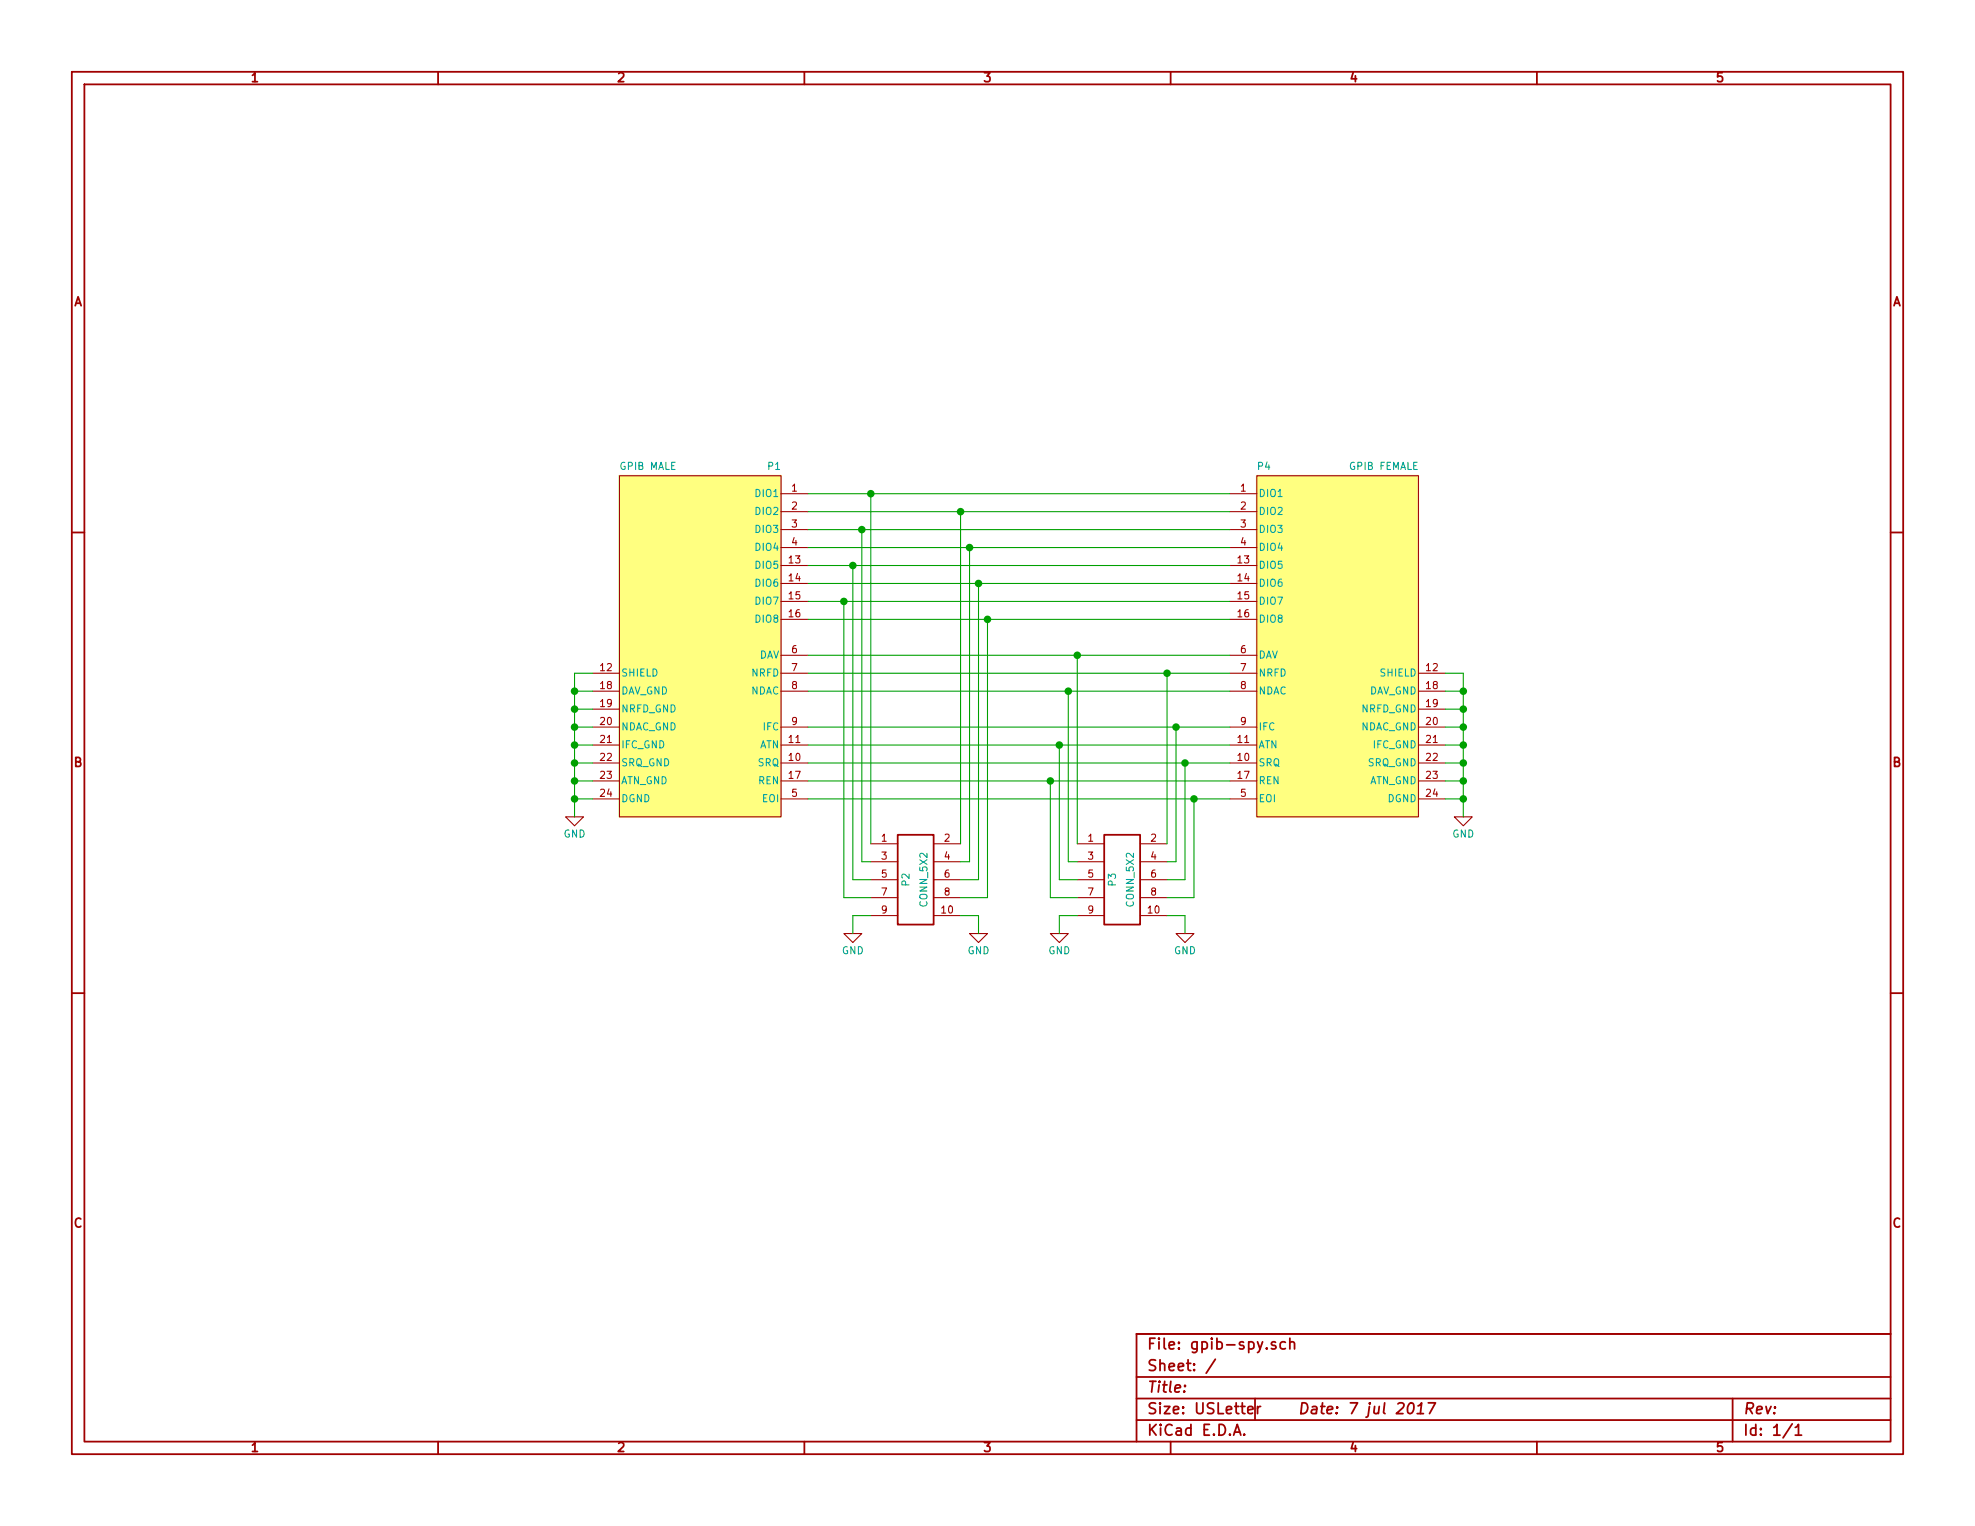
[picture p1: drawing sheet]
EESchema Schematic File Version 2
LIBS:PL_analog_ICs
LIBS:PL_capacitors
LIBS:PL_comms
LIBS:PL_connectors
LIBS:PL_diodes
LIBS:PL_displays
LIBS:PL_GPIB
LIBS:PL_inductors
LIBS:PL_LEDs
LIBS:PL_microcontrollers
LIBS:PL_mounting_holes
LIBS:PL_opamps
LIBS:PL_opto
LIBS:PL_power
LIBS:PL_references
LIBS:PL_regulators
LIBS:PL_relays
LIBS:PL_resistors
LIBS:PL_sensors
LIBS:PL_switchers
LIBS:PL_switches
LIBS:PL_transistors
LIBS:power
LIBS:device
LIBS:transistors
LIBS:conn
LIBS:linear
LIBS:regul
LIBS:74xx
LIBS:cmos4000
LIBS:adc-dac
LIBS:memory
LIBS:xilinx
LIBS:special
LIBS:microcontrollers
LIBS:dsp
LIBS:microchip
LIBS:analog_switches
LIBS:motorola
LIBS:texas
LIBS:intel
LIBS:audio
LIBS:interface
LIBS:digital-audio
LIBS:philips
LIBS:display
LIBS:cypress
LIBS:siliconi
LIBS:opto
LIBS:atmel
LIBS:contrib
LIBS:valves
LIBS:gpib-spy-cache
EELAYER 27 0
EELAYER END
$Descr USLetter 11000 8500
encoding utf-8
Sheet 1 1
Title ""
Date "7 jul 2017"
Rev ""
Comp ""
Comment1 ""
Comment2 ""
Comment3 ""
Comment4 ""
$EndDescr
$Comp
L GPIB P4
U 1 1
P 7450 3550
F 0 "P4" H 7000 4475 40  0000 L BNN
F 1 "GPIB FEMALE" H 7900 4475 40  0000 R BNN
F 2 "~" H 7050 3650 60  0000 C CNN
F 3 "~" H 7050 3650 60  0000 C CNN
	1    7450 3550
	1    0    0    -1  
$EndComp
$Comp
L GPIB P1
U 1 1
P 3900 3550
F 0 "P1" H 3450 4475 40  0000 L BNN
F 1 "GPIB MALE" H 4350 4475 40  0000 R BNN
F 2 "~" H 3500 3650 60  0000 C CNN
F 3 "~" H 3500 3650 60  0000 C CNN
	1    3900 3550
	-1   0    0    -1  
$EndComp
$Comp
L GND #PWR01
U 1 1
P 3200 4550
F 0 "#PWR01" H 3200 4350 50  0001 C CNN
F 1 "GND" H 3200 4450 40  0000 C CNN
F 2 "" H 3200 4550 50  0000 C CNN
F 3 "" H 3200 4550 50  0000 C CNN
	1    3200 4550
	1    0    0    -1  
$EndComp
$Comp
L GND #PWR02
U 1 1
P 8150 4550
F 0 "#PWR02" H 8150 4350 50  0001 C CNN
F 1 "GND" H 8150 4450 40  0000 C CNN
F 2 "" H 8150 4550 50  0000 C CNN
F 3 "" H 8150 4550 50  0000 C CNN
	1    8150 4550
	1    0    0    -1  
$EndComp
$Comp
L CONN_5X2 P2
U 1 1
P 5100 4900
F 0 "P2" V 5050 4900 40  0000 C CNN
F 1 "CONN_5X2" V 5150 4900 40  0000 C CNN
F 2 "~" H 5100 5050 60  0000 C CNN
F 3 "~" H 5100 5050 60  0000 C CNN
	1    5100 4900
	1    0    0    -1  
$EndComp
$Comp
L CONN_5X2 P3
U 1 1
P 6250 4900
F 0 "P3" V 6200 4900 40  0000 C CNN
F 1 "CONN_5X2" V 6300 4900 40  0000 C CNN
F 2 "~" H 6250 5050 60  0000 C CNN
F 3 "~" H 6250 5050 60  0000 C CNN
	1    6250 4900
	1    0    0    -1  
$EndComp
Wire Wire Line
	4500 2750 6850 2750
Wire Wire Line
	4500 2850 6850 2850
Wire Wire Line
	4500 2950 6850 2950
Wire Wire Line
	4500 3050 6850 3050
Wire Wire Line
	4500 3150 6850 3150
Wire Wire Line
	4500 3250 6850 3250
Wire Wire Line
	4500 3350 6850 3350
Wire Wire Line
	4500 3450 6850 3450
Wire Wire Line
	4500 3650 6850 3650
Wire Wire Line
	4500 3750 6850 3750
Wire Wire Line
	4500 3850 6850 3850
Wire Wire Line
	4500 4050 6850 4050
Wire Wire Line
	4500 4150 6850 4150
Wire Wire Line
	4500 4250 6850 4250
Wire Wire Line
	4500 4350 6850 4350
Wire Wire Line
	4500 4450 6850 4450
Wire Wire Line
	3300 3750 3200 3750
Wire Wire Line
	3200 3750 3200 4550
Wire Wire Line
	3300 4450 3200 4450
Connection ~ 3200 4450
Wire Wire Line
	3200 4350 3300 4350
Connection ~ 3200 4350
Wire Wire Line
	3200 4250 3300 4250
Connection ~ 3200 4250
Wire Wire Line
	3200 4150 3300 4150
Connection ~ 3200 4150
Wire Wire Line
	3200 4050 3300 4050
Connection ~ 3200 4050
Wire Wire Line
	3200 3950 3300 3950
Connection ~ 3200 3950
Wire Wire Line
	3200 3850 3300 3850
Connection ~ 3200 3850
Wire Wire Line
	8050 3750 8150 3750
Wire Wire Line
	8150 3750 8150 4550
Wire Wire Line
	8050 4450 8150 4450
Connection ~ 8150 4450
Wire Wire Line
	8050 4350 8150 4350
Connection ~ 8150 4350
Wire Wire Line
	8050 4250 8150 4250
Connection ~ 8150 4250
Wire Wire Line
	8050 4150 8150 4150
Connection ~ 8150 4150
Wire Wire Line
	8050 4050 8150 4050
Connection ~ 8150 4050
Wire Wire Line
	8050 3950 8150 3950
Connection ~ 8150 3950
Wire Wire Line
	8050 3850 8150 3850
Connection ~ 8150 3850
Wire Wire Line
	4850 4700 4850 2750
Connection ~ 4850 2750
Wire Wire Line
	5350 4700 5350 2850
Connection ~ 5350 2850
Wire Wire Line
	4850 4800 4800 4800
Wire Wire Line
	4800 4800 4800 2950
Connection ~ 4800 2950
Wire Wire Line
	5350 4800 5400 4800
Wire Wire Line
	5400 4800 5400 3050
Connection ~ 5400 3050
Wire Wire Line
	4850 4900 4750 4900
Wire Wire Line
	4750 4900 4750 3150
Connection ~ 4750 3150
Wire Wire Line
	5350 4900 5450 4900
Wire Wire Line
	5450 4900 5450 3250
Connection ~ 5450 3250
Wire Wire Line
	4850 5000 4700 5000
Wire Wire Line
	4700 5000 4700 3350
Connection ~ 4700 3350
Wire Wire Line
	5350 5000 5500 5000
Wire Wire Line
	5500 5000 5500 3450
Connection ~ 5500 3450
$Comp
L GND #PWR03
U 1 1
P 5450 5200
F 0 "#PWR03" H 5450 5000 50  0001 C CNN
F 1 "GND" H 5450 5100 40  0000 C CNN
F 2 "" H 5450 5200 50  0000 C CNN
F 3 "" H 5450 5200 50  0000 C CNN
	1    5450 5200
	1    0    0    -1  
$EndComp
$Comp
L GND #PWR04
U 1 1
P 5900 5200
F 0 "#PWR04" H 5900 5000 50  0001 C CNN
F 1 "GND" H 5900 5100 40  0000 C CNN
F 2 "" H 5900 5200 50  0000 C CNN
F 3 "" H 5900 5200 50  0000 C CNN
	1    5900 5200
	1    0    0    -1  
$EndComp
$Comp
L GND #PWR05
U 1 1
P 4750 5200
F 0 "#PWR05" H 4750 5000 50  0001 C CNN
F 1 "GND" H 4750 5100 40  0000 C CNN
F 2 "" H 4750 5200 50  0000 C CNN
F 3 "" H 4750 5200 50  0000 C CNN
	1    4750 5200
	1    0    0    -1  
$EndComp
Wire Wire Line
	4850 5100 4750 5100
Wire Wire Line
	4750 5100 4750 5200
Wire Wire Line
	5350 5100 5450 5100
Wire Wire Line
	5450 5100 5450 5200
$Comp
L GND #PWR06
U 1 1
P 6600 5200
F 0 "#PWR06" H 6600 5000 50  0001 C CNN
F 1 "GND" H 6600 5100 40  0000 C CNN
F 2 "" H 6600 5200 50  0000 C CNN
F 3 "" H 6600 5200 50  0000 C CNN
	1    6600 5200
	1    0    0    -1  
$EndComp
Wire Wire Line
	6500 5100 6600 5100
Wire Wire Line
	6600 5100 6600 5200
Wire Wire Line
	6000 5100 5900 5100
Wire Wire Line
	5900 5100 5900 5200
Wire Wire Line
	6000 4700 6000 3650
Connection ~ 6000 3650
Wire Wire Line
	6500 4700 6500 3750
Connection ~ 6500 3750
Wire Wire Line
	6000 4800 5950 4800
Wire Wire Line
	5950 4800 5950 3850
Connection ~ 5950 3850
Wire Wire Line
	6500 4800 6550 4800
Wire Wire Line
	6550 4800 6550 4050
Connection ~ 6550 4050
Wire Wire Line
	6000 4900 5900 4900
Wire Wire Line
	5900 4900 5900 4150
Connection ~ 5900 4150
Wire Wire Line
	6500 4900 6600 4900
Wire Wire Line
	6600 4900 6600 4250
Connection ~ 6600 4250
Wire Wire Line
	6000 5000 5850 5000
Wire Wire Line
	5850 5000 5850 4350
Connection ~ 5850 4350
Wire Wire Line
	6500 5000 6650 5000
Wire Wire Line
	6650 5000 6650 4450
Connection ~ 6650 4450
$EndSCHEMATC
